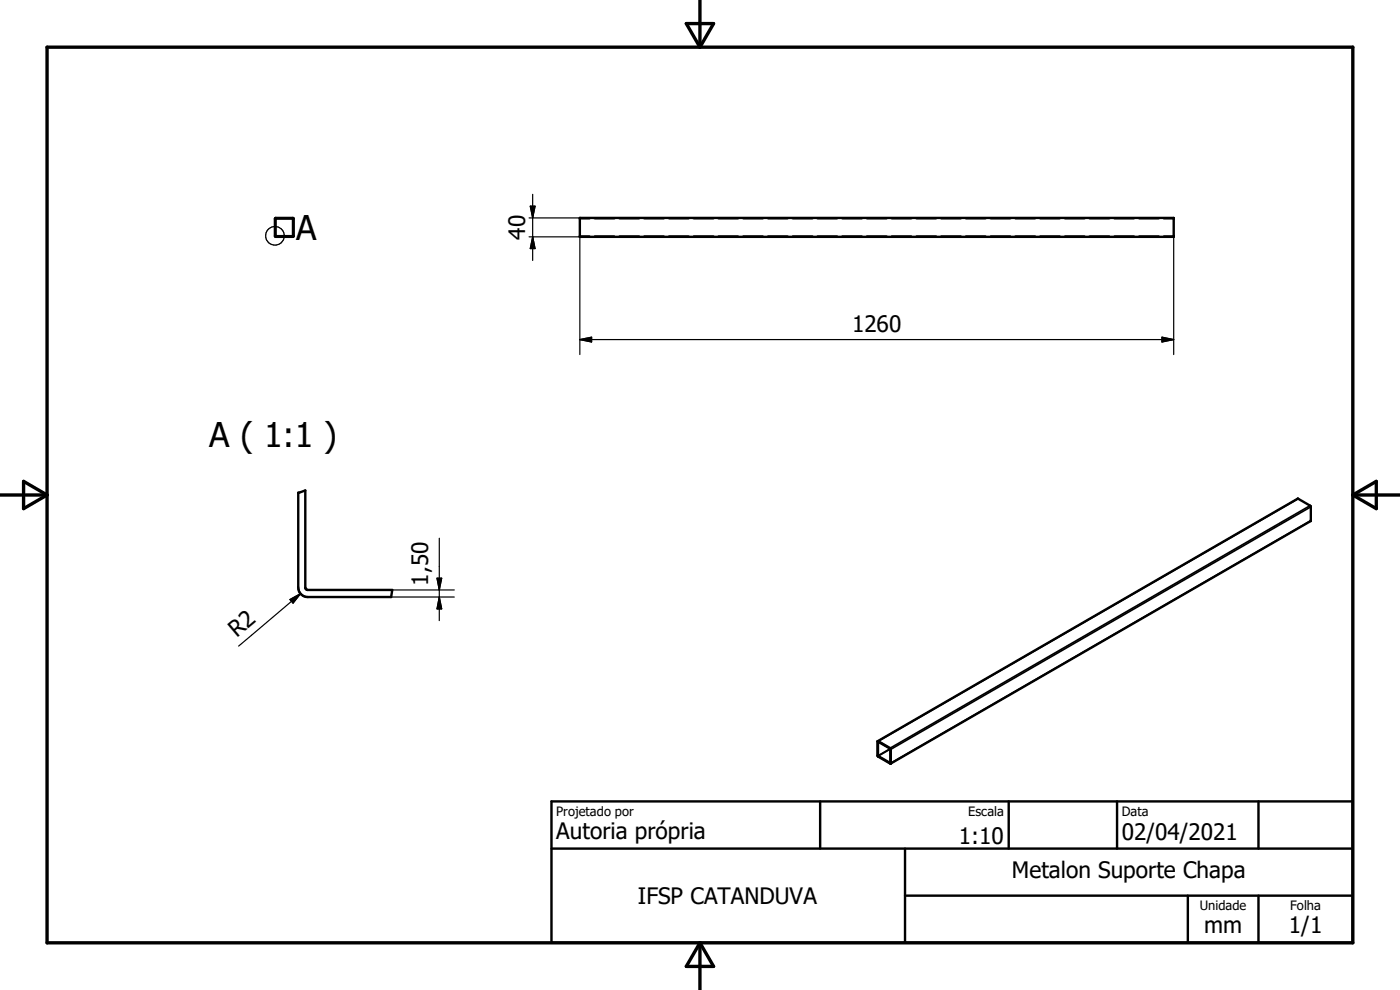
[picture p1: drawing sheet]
<svg xmlns="http://www.w3.org/2000/svg" width="297mm" height="210mm" viewBox="0 0 297 210" stroke-linecap="round" stroke-linejoin="round" font-family="sans-serif">
<g fill="none" stroke="#000" stroke-width=".51">
<path d="M58.4 46.3h3.9l-.1 3.9-3.9-.1zM58.5 46.4h3.7v3.7h-3.7zM123 46.2h126v4h-126zM63.3 104.5l1.5-.5 .1 20.9 .4 .3h17.9l-.2 1.5h-17.7a2.01 2.01 0 0 1-2-2.1zM186.2 157.2l89.1-51.4 2.8 1.6v3.1l-89.1 51.5M186.2 157.2v3.3l2.8 1.5M186.2 157.2l2.8 1.7v3.1M186.3 157.4v3l2.6 1.5v-3M186.3 157.4h.1M186.3 157.4l2.6 1.4M188.9 158.8v.1M117 170h170v30h-170z"/>
<path d="M174 170v10M214 170v10M237 170v10M267 170v10M117 180h170M192 190h95M192 180v20M252 190v10M267 190v10"/>
</g>
<g fill="none" stroke="#000" stroke-width=".36">
<path d="M123 50.1h2.1M123 46.4h2.1M126.2 50.1h4.2M126.2 46.4h4.2M131.4 50.1h4.2M131.4 46.4h4.2M136.7 50.1h4.1M136.7 46.4h4.1M141.9 50.1h4.2M141.9 46.4h4.2M147.1 50.1h4.3M147.1 46.4h4.3"/>
<path d="M152.4 50.1h4.2M152.4 46.4h4.2M157.7 50.1h4.2M157.7 46.4h4.2M162.9 50.1h4.2M162.9 46.4h4.2M168.2 50.1h4.2M168.2 46.4h4.2M173.4 50.1h4.2M173.4 46.4h4.2M178.7 50.1h4.2M178.7 46.4h4.2"/>
<path d="M183.9 50.1h4.2M183.9 46.4h4.2M189.2 50.1h4.1M189.2 46.4h4.1M194.4 50.1h4.2M194.4 46.4h4.2M199.6 50.1h4.3M199.6 46.4h4.3M204.9 50.1h4.2M204.9 46.4h4.2M210.2 50.1h4.2M210.2 46.4h4.2"/>
<path d="M215.4 50.1h4.2M215.4 46.4h4.2M220.7 50.1h4.1M220.7 46.4h4.1M225.9 50.1h4.2M225.9 46.4h4.2M231.1 50.1h4.3M231.1 46.4h4.3M236.4 50.1h4.2M236.4 46.4h4.2M241.7 50.1h4.2M241.7 46.4h4.2"/>
<path d="M246.9 50.1h2.1M246.9 46.4h2.1M275.4 105.8l-89.1 51.4M277.9 107.3l-89 51.4M278.1 107.5l-89.1 51.5M278.1 110.5l-89.1 51.4M186.3 157.4h.1M188.9 158.8l-2.6 1.5M188.9 158.9l-2.6 1.5M188.9 161.8v.1"/>
</g>
<path d="M10 10h277v190h-277zM145.6 5h5.8l-2.9 5zM148.5 0v10M0 105h10M5 102.1l5 2.9-5 2.9zM287 105h10M287 105l5-2.9v5.8zM148.5 200v10M148.5 200l2.9 5h-5.8z" fill="none" stroke="#000" stroke-width=".71"/>
<g fill="none" stroke="#000" stroke-width=".25">
<path d="M112.2 46.2h10.8M112.2 50.2h10.8M112.5 43.7h1l-.5 2.5zM113 41.2v14M113 50.2l.5 2.5h-1zM123 50v25.2M249 50v25.2M123 72h126M123 72l2.5-.5v1zM246.5 71.5l2.5 .5-2.5 .5zM93.2 114.2v17.5M61.5 127.2l2.3-1.3-1.6 2z"/>
<path d="M63.8 125.9l-13.2 11.2M83 126.7h13.4M83.2 125.2h13.2M92.7 122.7h1l-.5 2.5zM93.2 126.7l.5 2.5h-1z"/>
<circle cx="58.3" cy="50" r="1.97"/>
</g>
<path d="M112.5 43.7h1l-.5 2.5zM113 50.2l.5 2.5h-1zM123 72l2.5-.5v1zM246.5 71.5l2.5 .5-2.5 .5zM61.5 127.2l2.3-1.3-1.6 2zM92.7 122.7h1l-.5 2.5zM93.2 126.7l.5 2.5h-1z" fill="#000" stroke="#000" stroke-width=".25"/>
<g font-size="7.2">
<text x="62.9" y="50.8">A</text>
<text x="44.4" y="94.9">A ( 1:1 )</text>
</g>
<g font-size="4.8">
<text x="111.4" y="50.9" transform="rotate(-90 111.4 50.9)">40</text>
<text x="180.8" y="70.4">1260</text>
<text x="90.8" y="124.2" transform="rotate(-90 90.8 124.2)">1,50</text>
<text x="50.2" y="135.4" transform="rotate(-40 50.2 135.4)">R2</text>
<text x="118" y="178.1">Autoria própria</text>
<text x="203.4" y="178.9">1:10</text>
<text x="238" y="178.2">02/04/2021</text>
<text x="135.3" y="191.8">IFSP CATANDUVA</text>
<text x="214.7" y="186.4">Metalon Suporte Chapa</text>
<text x="255.4" y="197.9">mm</text>
<text x="273.4" y="198">1/1</text>
</g>
<g font-size="2.7">
<text x="118" y="173.1">Projetado por</text>
<text x="205.4" y="173.1">Escala</text>
<text x="238" y="173">Data</text>
<text x="254.6" y="193.1">Unidade</text>
<text x="273.7" y="193.1">Folha</text>
</g>
</svg>
